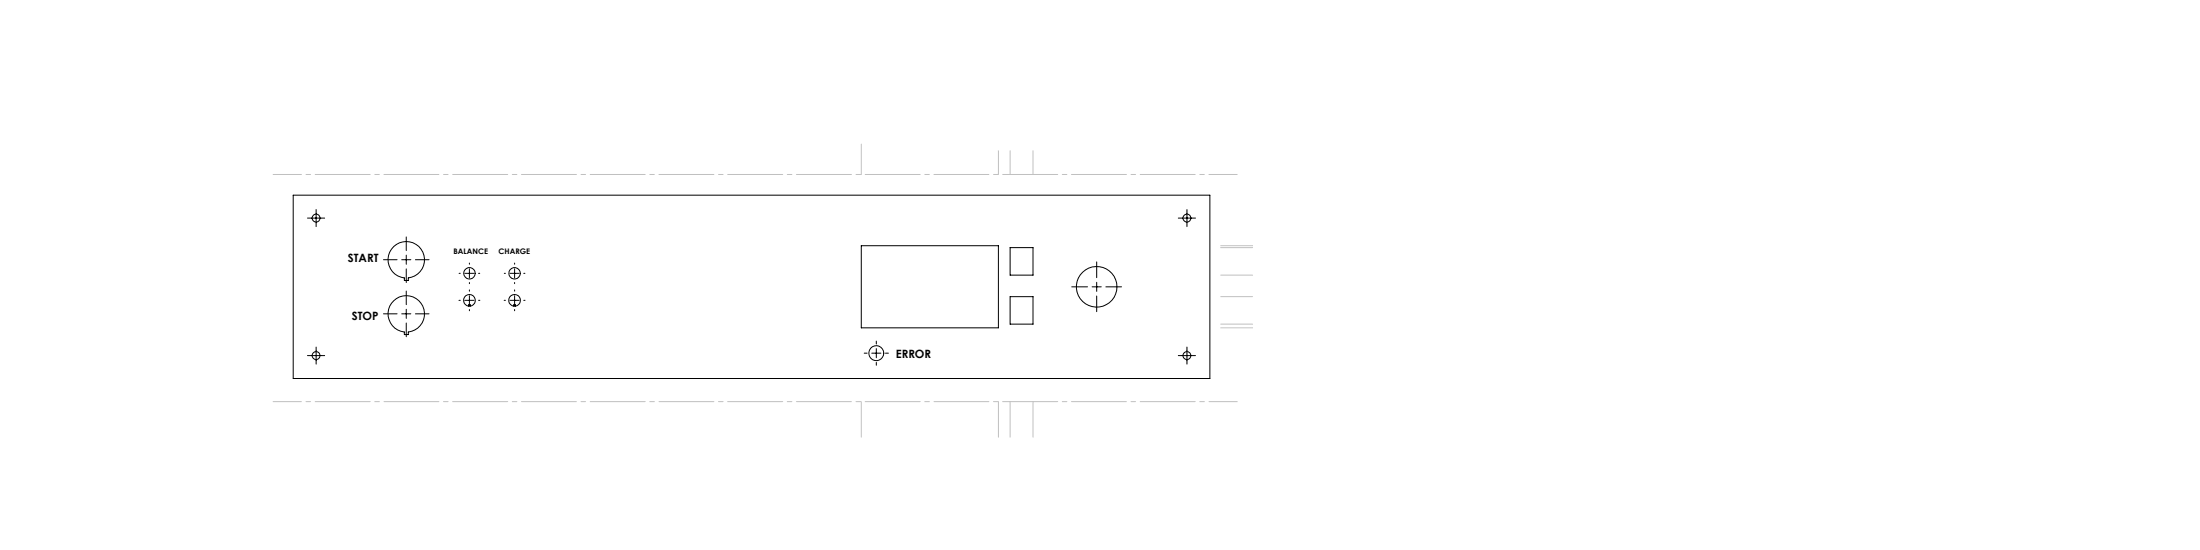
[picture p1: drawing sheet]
<svg xmlns="http://www.w3.org/2000/svg" width="610mm" height="152mm" viewBox="0 0 610 152" stroke-linecap="round" stroke-linejoin="round" font-family="sans-serif">
<g fill="none" stroke="#000" stroke-width=".28">
<path d="M81.2 54.1h254v50.8h-254zM87.6 58.1v4.7M328.9 58.1v4.7M85.2 60.4h4.8M106.3 72h3.7M109.1 68.3a5.1 5.1 0 0 1 8.1 1.6 5.1 5.1 0 0 1-4.1 7.1v.7h-1.1v-.7a5.1 5.1 0 0 1-4.2-3.4 5.1 5.1 0 0 1 1.3-5.3zM111.3 72h2.5M112.6 65.7v3.7M112.6 70.7v2.5M112.6 74.5v3.8M115.1 72h3.8M127.2 75.7h.3"/>
<path d="M128.8 75.7h2.5M130.1 72.9v.3M130.1 74.5v2.5M130.1 78.3v.3M132.6 75.7h.3M139.7 75.7h.4M141.3 75.7h2.6M142.6 72.9v.3M142.6 74.5v2.5M142.6 78.3v.3M145.1 75.7h.4M238.7 68.1h37.9v22.7h-37.9z"/>
<path d="M279.9 68.6h6.3v7.6h-6.3zM297 79.5h4.3M302.6 79.5h2.6M303.9 72.6v4.3M303.9 78.2v2.6M306.4 79.5h4.4M326.5 60.4h4.8M85.2 98.5h4.8M87.6 96.2v4.7M106.3 87h3.7M109.1 83.3a5 5 0 0 1 8.1 1.6 5 5 0 0 1-4.1 7.1v.7h-1.1v-.7a5.1 5.1 0 0 1-4.2-3.4 5.1 5.1 0 0 1 1.3-5.3zM111.3 87h2.5"/>
<path d="M112.6 80.6v3.8M112.6 85.7v2.5M112.6 89.5v3.8M115.1 87h3.8M127.2 83.2h.3M128.8 83.2h2.5M129 82a1.63 1.63 0 0 1 2.6 .6 1.63 1.63 0 0 1-1.4 2.2v-.4h-.3v.4a1.63 1.63 0 0 1-1.4-1.1 1.63 1.63 0 0 1 .5-1.7zM130.1 80.3v.4M130.1 82v2.5M130.1 85.8v.3M132.6 83.2h.4M139.7 83.2h.4"/>
<path d="M141.3 83.2h2.6M141.6 82a1.63 1.63 0 0 1 2.5 .6 1.63 1.63 0 0 1-1.4 2.2v-.4h-.3v.4a1.62 1.62 0 0 1-1.4-1.1 1.62 1.62 0 0 1 .6-1.7zM142.6 80.3v.4M142.6 82v2.5M142.6 85.8v.3M145.1 83.2h.4M239.5 97.9h.8M241.5 97.9h2.6M242.8 94.5v.8M242.8 96.6v2.5M245.4 97.9h.8M279.9 82.2h6.3v7.6h-6.3z"/>
<path d="M303.9 82v4.4M326.5 98.5h4.8M328.9 96.2v4.7M242.8 100.4v.8"/>
<circle cx="87.6" cy="60.4" r="1.1"/>
<circle cx="130.1" cy="75.7" r="1.58"/>
<circle cx="142.6" cy="75.7" r="1.59"/>
<circle cx="303.9" cy="79.5" r="5.6"/>
<circle cx="328.9" cy="60.4" r="1.1"/>
<circle cx="87.6" cy="98.5" r="1.1"/>
<circle cx="242.8" cy="97.9" r="2.09"/>
<circle cx="328.9" cy="98.5" r="1.1"/>
</g>
<path d="M75.7 48.3h267.1M75.7 111.3h267.1" fill="none" stroke="#c0c0c0" stroke-width=".28" stroke-dasharray="15.2 1.3 1.3 1.3" stroke-dashoffset="7.4"/>
<g fill="none" stroke="#c0c0c0" stroke-width=".28">
<path d="M238.7 39.9v8.5M276.6 41.8v6.6M279.9 41.8v6.6M286.2 41.8v6.6M338.2 76.2h8.9M338.2 68.6h8.9M338.2 68.1h8.9M338.2 90.8h8.9M338.2 89.8h8.9M338.2 82.2h8.9M238.7 111.3v9.8M276.6 111.3v9.8"/>
<path d="M279.9 111.3v9.8M286.2 111.3v9.8"/>
</g>
<g font-size="3.2">
<text x="96.4" y="72.7">START</text>
<text x="97.5" y="88.6">STOP</text>
<text x="248.2" y="99.1">ERROR</text>
</g>
<g font-size="2.1">
<text x="125.7" y="70.3">BALANCE</text>
<text x="138.1" y="70.3">CHARGE</text>
</g>
</svg>
